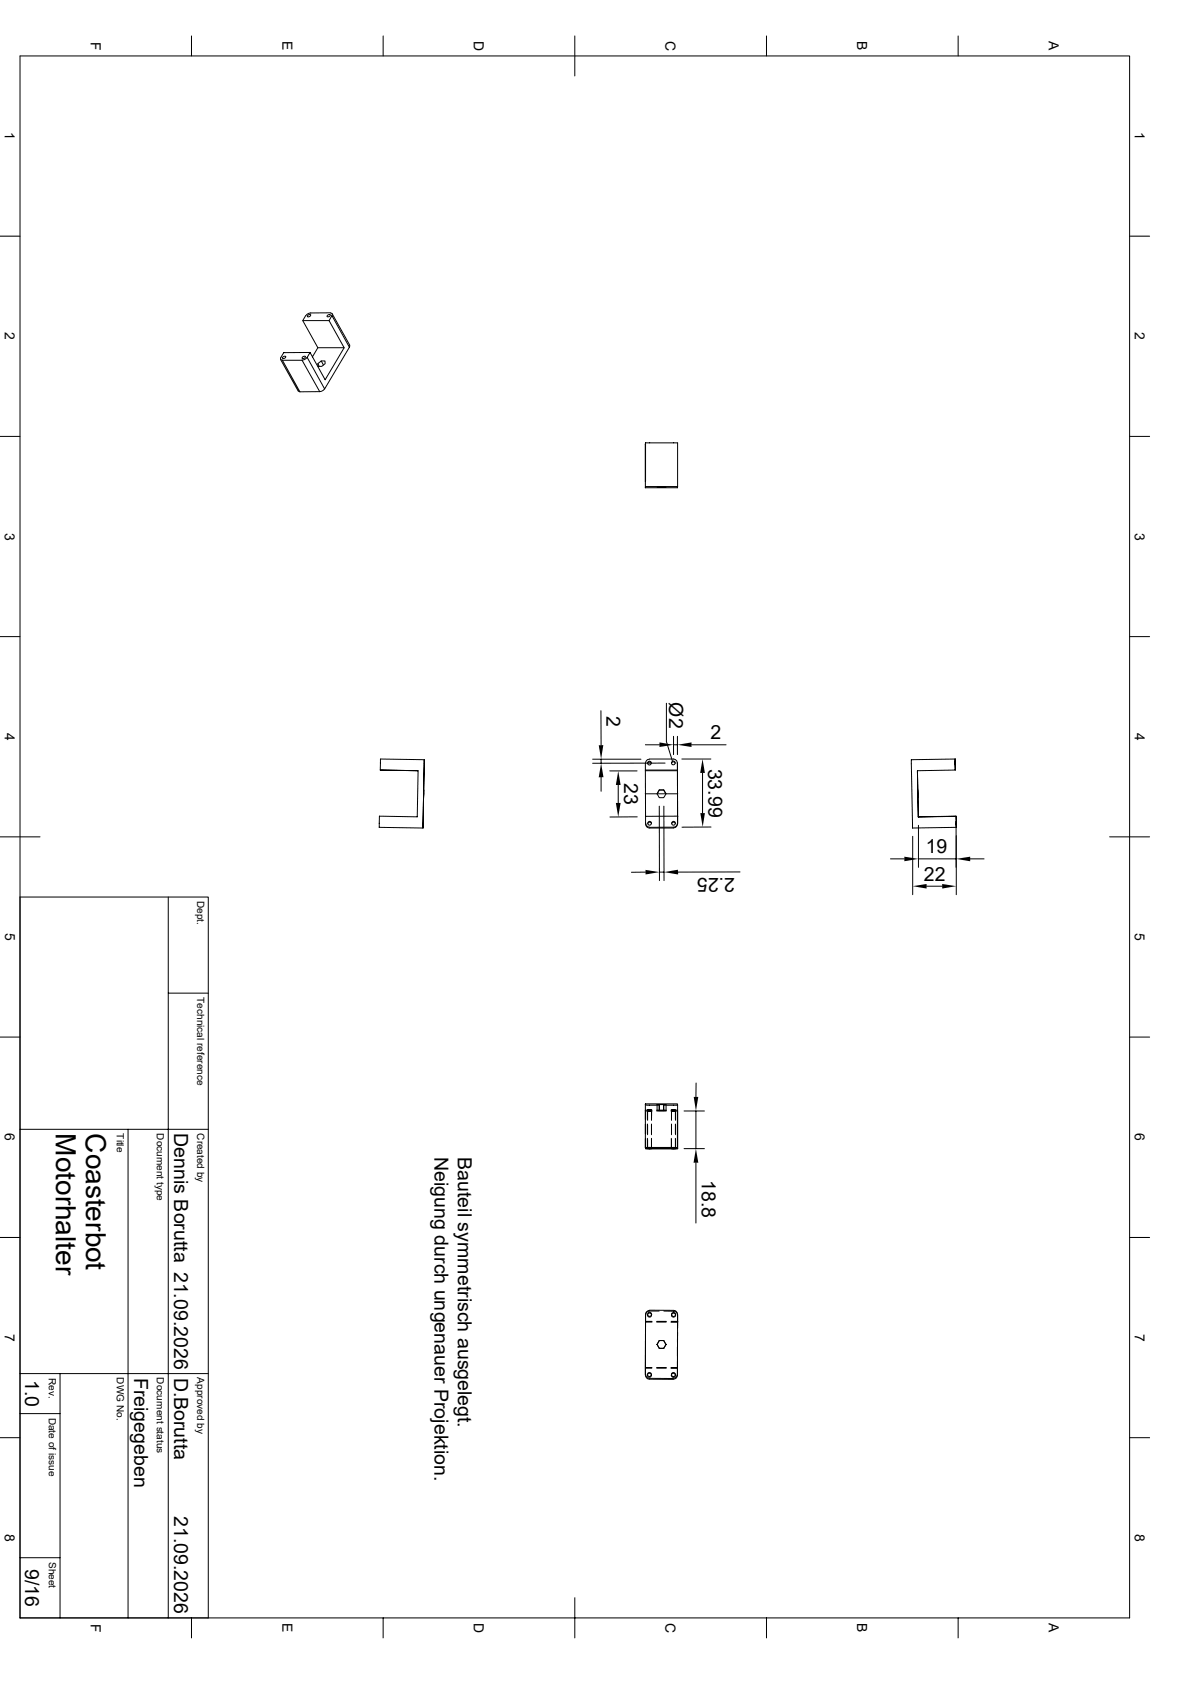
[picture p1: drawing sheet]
<svg xmlns="http://www.w3.org/2000/svg" width="297mm" height="420mm" viewBox="0 0 297 420" stroke-linecap="round" stroke-linejoin="round" font-family="sans-serif">
<g fill="none" stroke="#000" stroke-width=".25">
<path d="M5 14h276.9v390h-276.9zM47.8 9v5M95.6 9v5M143.5 9v10M191.3 9v5M239.1 9v5M0 59h5M281.9 59h5M76.9 78.7l.5-.2a.42 .42 0 0 1-.1 .6 .42 .42 0 0 1-.6-.1zM77.5 78.1h5l.4 .3-.1 .4M77.6 78.1l-1 .4-1 1.6 3.7 6.7-1.3 2.3M81.8 78.7l.5-.2a.42 .42 0 0 1-.1 .6 .42 .42 0 0 1-.6-.1z"/>
<path d="M82.8 78.8l-.7 1.3 3.8 6.7-4.7 8-3.8-6.8-6.6 .1-.8 1.3 .1 .4 .4 .1M82.8 78.8l4.4 7.9M82.9 78.3l4.4 7.9M70 89.7l4.4 7.9M70.5 90h4.9l4.4 7.8h-5zM70.7 89.1l.5-.2a.42 .42 0 0 1-.2 .6 .42 .42 0 0 1-.5-.1zM74.4 97.6l.4 .2M75.6 80.1h6.5M75.6 89.1l.5-.2a.42 .42 0 0 1-.2 .6 .42 .42 0 0 1-.5-.1zM76.6 89.2l-.5 .5-.7 .2M79.3 90.8l.4 .7M79.3 90.8l.9-.7h.9l.1 .7-.9 .7h-.9z"/>
<path d="M79.3 86.8h6.6M80.2 90.1l.5 1M81 97.1l-.5 .5-.7 .2M87.2 86.7l-6.2 10.4-4.3-7.9 .7-1.2M87.2 86.2v.5M0 109h5M161.1 110.8h.1M281.9 109h5M164 121.7h2.2zM164.5 121.6v.1M165.7 121.6v.1M169.1 121.5v-10.9h-8v11.2"/>
<path d="M169.1 121.5v.3h-8M169.1 121.5h-8v.3M0 159h5M281.9 159h5M150 177.5v8.6M166.3 175.6v9.6l1.6 4.9M95 192.3l9.4 .1M105.7 197.3v1.9zM105.7 198.2h.1M105.7 197.3h.1M105.9 189.7v1zM105.9 190.7l-.3 16.1z"/>
<path d="M105.9 189.7l-10.9-.2-.1 2.8 9.5 .1-.3 11.6-9.4-.2v1.8v1l10.9 .2M147.9 189.6h12.1M150 189.6v1M150 194.1v3.5M152.2 192.5h6.8M154.3 196v4.5M161 198.2h8.2M161.1 186h3.5M161.1 192.4h8M161.1 192.3h8M161.1 190.5v13.3M161.6 190.6a.48 .48 0 0 1 .5-.4 .48 .48 0 0 1 .5 .4"/>
<path d="M162.1 189.6l-.5 .1-.5 .8M162.1 189.5h6l.6 .3 .3 .7M164.5 197.2h1.2l.5 1-.5 1h-1.2l-.5-1zM164.5 197.2v.1M165.7 197.2v.1M166 190.5l-18.1 .1M166.2 198.2l-.5-.9h-1.2l-.5 .9M167.6 190.6a.48 .48 0 0 1 .5-.4 .48 .48 0 0 1 .4 .4M168.1 183.9v4.5M168.1 186h1M169 190.7h.1M169.1 183.9v4.5"/>
<path d="M169.1 190.5v15.2l-.5 .9-.5 .1M169.1 190.5v13.5v-.2h-8M170.2 189.5h7.2M172.6 186h8.6M175.3 193v10M229.1 197.2v2zM229.1 199.2h.1M229.1 198.2h.1M238.4 190v1zM238.4 189.5l-10.9 .2v1l.3 16.1 10.9-.2M238.5 192.3l-.1-2.8v2.8l-9.4 .1 .2 11.6 9.4-.2-9.4 .2-.2-11.6M0 209h10"/>
<path d="M159 204h-6.8M161.1 217.8h-3.5M161.1 203.8v2M161.2 205.6l.3 .6 .6 .3M161.2 205.8l.3 .7 .6 .3h6M161.7 205.7a.48 .48 0 0 1 .4-.4 .48 .48 0 0 1 .5 .4M164.5 201.3l.1 18.6M164.6 217.8h1.1M165.7 201.3v18.6M167.6 205.7a.48 .48 0 0 1 .5-.4 .48 .48 0 0 1 .5 .4M169.1 203.8l-.1 2-.4 .6-6.5 .2M177.5 206.5h-7.3"/>
<path d="M184.7 217.7l-15.5 .1M222.3 214.5h3.4M227.8 208.8v14.6M229.2 206.1v10.5M229.2 214.5h9.4M238.6 203.8l.1 1.8M238.6 205.9v10.7M238.7 205.6v1M238.7 205.1v1zM238.7 208.7v14.7M242.1 214.5h3.5M276.9 209h10"/>
<path d="M5 224h47v180M42 224v180M231.3 221.3h3.9M0 259h5M42 248h10M281.9 259h5M161.1 275.7l7.8-.1 .2 .3M161.1 275.7h.1M161.1 275.7v10.9M161.1 275.7a.75 .75 0 0 0 1 .3h2.4M161.1 277.4v2.2M161.1 277.4h1.6"/>
<path d="M161.6 277.2v2.5M161.6 277.2h1zM161.7 277.4l.9 .1zM162.6 277.2v2.3M162.6 277.5v2.2M162.7 277.2h-1.6v.2M163.9 277.2h2.4M163.9 277.4h2.4M164 275.8v1.5M164 277.3h2.2zM164 275.8h1.7zM164.5 275.8v1.5"/>
<path d="M165.7 275.8v1.5M165.7 275.8h.5zM166.2 275.8v1.5M167.5 277.2h1.6M167.5 277.4h1.6M167.6 277.5h1zM167.6 277.2v2.5M167.6 277.2h1zM168.6 277.2v2.5M169.1 275.9l-3.4 .1M169.1 275.9v10.9M169.1 277.4v9.4h-8"/>
<path d="M169.1 277.4v-.2v9.4h-8M170.7 277.4h5.1M173.7 277.4v9.4M173.7 270.4v3.5M5 282h47M32 282v122M161.1 286.6h8M161.1 286.6h.1M161.1 286.8h8M161.1 280.8v2.4M161.1 284.4v2.4M161.1 286.8h.1"/>
<path d="M161.6 280.7v2.6M161.6 284.2v2.6M161.6 286.6h1zM161.6 286.8h1zM162.6 280.7v2.6M162.6 284.2v2.6M167.6 284.2v2.4M167.6 286.6h1zM167.6 286.8h1zM167.6 280.7v2.6M167.6 284.5v2.3M168.6 280.7v2.6"/>
<path d="M168.6 284.2v2.6M169.1 286.8h.1M170.7 286.8h5.1M173.7 290.3v15.1M0 309h5M281.9 309h5M161.1 328.1v15.1M161.1 330.1h1.6M161.2 328.3v.1M161.6 328.2v.1M162.1 327.2h6l.5 .1 .4 .6 .1 15.5v-1.9h-1.6M162.1 327.2l-.6 .3-.3 .7"/>
<path d="M162.6 328.2v.2M162.7 329.9h-1.6v13.5M163.9 330.1h2.4M163.9 329.9h2.4M164 335.7l.5 1h1.2l.5-1M164 335.7l.5-1h1.2l.5 1M164 335.7h.1M164.5 327.4h-2.4a1.01 1.01 0 0 0-1 .9M164.5 334.7h1.2l.5 1-.5 1h-1.2l-.5-1zM164.5 336.7h.1M165.7 336.7h.1M165.7 327.4h2.4a1 1 0 0 1 1 1"/>
<path d="M166.3 335.7h-.1M167.5 329.9h1.6v.3h-1.6M167.6 328.2v.2M168.6 328.2v.2M169.1 332.7v2.4M0 359h5M5 353h10M5 343h47M15 343v61M161.1 341.5h1.6M161.1 341.6h1.6M161.1 343.4l.5 .9 .5 .1h6"/>
<path d="M161.1 343.2l.3 .7 .7 .3h6l.8-.5 .1-.5M161.6 343.2v.2M162.6 343.2v.2M163.9 341.5h2.4M163.9 341.6h2.4M167.5 341.7h1.6M167.6 343.2v.2M168.6 343.2v.2M169 343.5l-.3 .6-.6 .3M281.9 359h5M5 389h10M143.5 398.9v10.1"/>
<path d="M47.8 404v5M95.6 404v5M191.3 404v5M239.1 404v5"/>
<circle cx="162.1" cy="190.5" r=".48"/>
<circle cx="168.1" cy="190.5" r=".48"/>
<circle cx="162.1" cy="205.6" r=".48"/>
<circle cx="168.1" cy="205.6" r=".48"/>
<circle cx="162.1" cy="328.4" r=".51"/>
<circle cx="162.1" cy="328.2" r=".5"/>
<circle cx="168.1" cy="328.4" r=".5"/>
<circle cx="168.1" cy="328.2" r=".5"/>
<circle cx="162.1" cy="343.4" r=".48"/>
<circle cx="162.1" cy="343.2" r=".48"/>
<circle cx="168.1" cy="343.4" r=".5"/>
<circle cx="168.1" cy="343.2" r=".51"/>
</g>
<g fill="#000">
<path d="M149.4 186.1h1.2l-.6 3.5zM150 190.6l.6 3.5h-1.2zM154.3 192.5l.6 3.5h-1.2zM164.6 185.4l3.5 .6-3.5 .5zM169.1 186l3.5-.6v1.1zM175.3 189.5l.6 3.5h-1.1zM153.7 200.5h1.2l-.6 3.5zM161.1 217.2l3.5 .6-3.5 .6zM165.7 217.8l3.5-.6v1.2zM174.8 203h1.1l-.5 3.5zM225.7 213.9l3.5 .6-3.5 .6zM238.6 214.5l3.5-.6v1.2z"/>
<path d="M227.8 221.3l3.5-.6v1.2zM235.2 220.7l3.5 .6-3.5 .6zM173.1 273.9h1.2l-.6 3.5zM173.7 286.8l.6 3.5h-1.2z"/>
</g>
<g font-size="7">
<text x="14" y="283" transform="rotate(90 14 283)">Motorhalter</text>
<text x="21.5" y="283" transform="rotate(90 21.5 283)">Coasterbot</text>
</g>
<g font-size="4.9">
<text x="151.4" y="178.7" transform="rotate(90 151.4 178.7)">2</text>
<text x="167" y="175.4" transform="rotate(90 167 175.4)">Ø2</text>
<text x="177.3" y="184.5">2</text>
<text x="176.8" y="191.9" transform="rotate(90 176.8 191.9)">33.99</text>
<text x="155.7" y="195.5" transform="rotate(90 155.7 195.5)">23</text>
<text x="231.1" y="213">19</text>
<text x="183.4" y="219.2" transform="rotate(180 183.4 219.2)">2.25</text>
<text x="230.6" y="219.9">22</text>
<text x="43.5" y="283" transform="rotate(90 43.5 283)">Dennis Borutta 21.09.2026</text>
<text x="108.4" y="288.8" transform="rotate(90 108.4 288.8)">Neigung durch ungenauer Projektion.</text>
<text x="114.3" y="288.8" transform="rotate(90 114.3 288.8)">Bauteil symmetrisch ausgelegt.</text>
<text x="175.2" y="294.7" transform="rotate(90 175.2 294.7)">18.8</text>
<text x="6.3" y="344.5" transform="rotate(90 6.3 344.5)">1.0</text>
<text x="33.5" y="344" transform="rotate(90 33.5 344)">Freigegeben</text>
<text x="43.5" y="344" transform="rotate(90 43.5 344)">D.Borutta</text>
<text x="43.5" y="378.5" transform="rotate(90 43.5 378.5)">21.09.2026</text>
<text x="6.3" y="391.7" transform="rotate(90 6.3 391.7)">9/16</text>
</g>
<g font-size="3.5">
<text x="22.6" y="10.4" transform="rotate(90 22.6 10.4)">F</text>
<text x="70.5" y="10.3" transform="rotate(90 70.5 10.3)">E</text>
<text x="118.3" y="10.2" transform="rotate(90 118.3 10.2)">D</text>
<text x="166.1" y="10.2" transform="rotate(90 166.1 10.2)">C</text>
<text x="214" y="10.3" transform="rotate(90 214 10.3)">B</text>
<text x="261.8" y="10.3" transform="rotate(90 261.8 10.3)">A</text>
<text x="1.2" y="33" transform="rotate(90 1.2 33)">1</text>
<text x="283.2" y="33" transform="rotate(90 283.2 33)">1</text>
<text x="1.2" y="83" transform="rotate(90 1.2 83)">2</text>
<text x="283.2" y="83" transform="rotate(90 283.2 83)">2</text>
<text x="1.2" y="133" transform="rotate(90 1.2 133)">3</text>
<text x="283.2" y="133" transform="rotate(90 283.2 133)">3</text>
<text x="1.2" y="183" transform="rotate(90 1.2 183)">4</text>
<text x="283.2" y="183" transform="rotate(90 283.2 183)">4</text>
<text x="1.3" y="233" transform="rotate(90 1.3 233)">5</text>
<text x="283.3" y="233" transform="rotate(90 283.3 233)">5</text>
<text x="1.2" y="283" transform="rotate(90 1.2 283)">6</text>
<text x="283.2" y="283" transform="rotate(90 283.2 283)">6</text>
<text x="1.2" y="333" transform="rotate(90 1.2 333)">7</text>
<text x="283.2" y="333" transform="rotate(90 283.2 333)">7</text>
<text x="1.2" y="383" transform="rotate(90 1.2 383)">8</text>
<text x="283.2" y="383" transform="rotate(90 283.2 383)">8</text>
<text x="22.6" y="405.4" transform="rotate(90 22.6 405.4)">F</text>
<text x="70.5" y="405.3" transform="rotate(90 70.5 405.3)">E</text>
<text x="118.3" y="405.2" transform="rotate(90 118.3 405.2)">D</text>
<text x="166.1" y="405.2" transform="rotate(90 166.1 405.2)">C</text>
<text x="214" y="405.3" transform="rotate(90 214 405.3)">B</text>
<text x="261.8" y="405.3" transform="rotate(90 261.8 405.3)">A</text>
</g>
<g font-size="2.5">
<text x="49.2" y="225" transform="rotate(90 49.2 225)">Dept.</text>
<text x="49.2" y="249" transform="rotate(90 49.2 249)">Technical reference</text>
<text x="29.2" y="283" transform="rotate(90 29.2 283)">Title</text>
<text x="39.2" y="283" transform="rotate(90 39.2 283)">Document type</text>
<text x="49.2" y="283" transform="rotate(90 49.2 283)">Created by</text>
<text x="12.2" y="344" transform="rotate(90 12.2 344)">Rev.</text>
<text x="29.2" y="344" transform="rotate(90 29.2 344)">DWG No.</text>
<text x="39.2" y="344" transform="rotate(90 39.2 344)">Document status</text>
<text x="49.2" y="344" transform="rotate(90 49.2 344)">Approved by</text>
<text x="12.2" y="354" transform="rotate(90 12.2 354)">Date of issue</text>
<text x="12.2" y="390" transform="rotate(90 12.2 390)">Sheet</text>
</g>
</svg>
